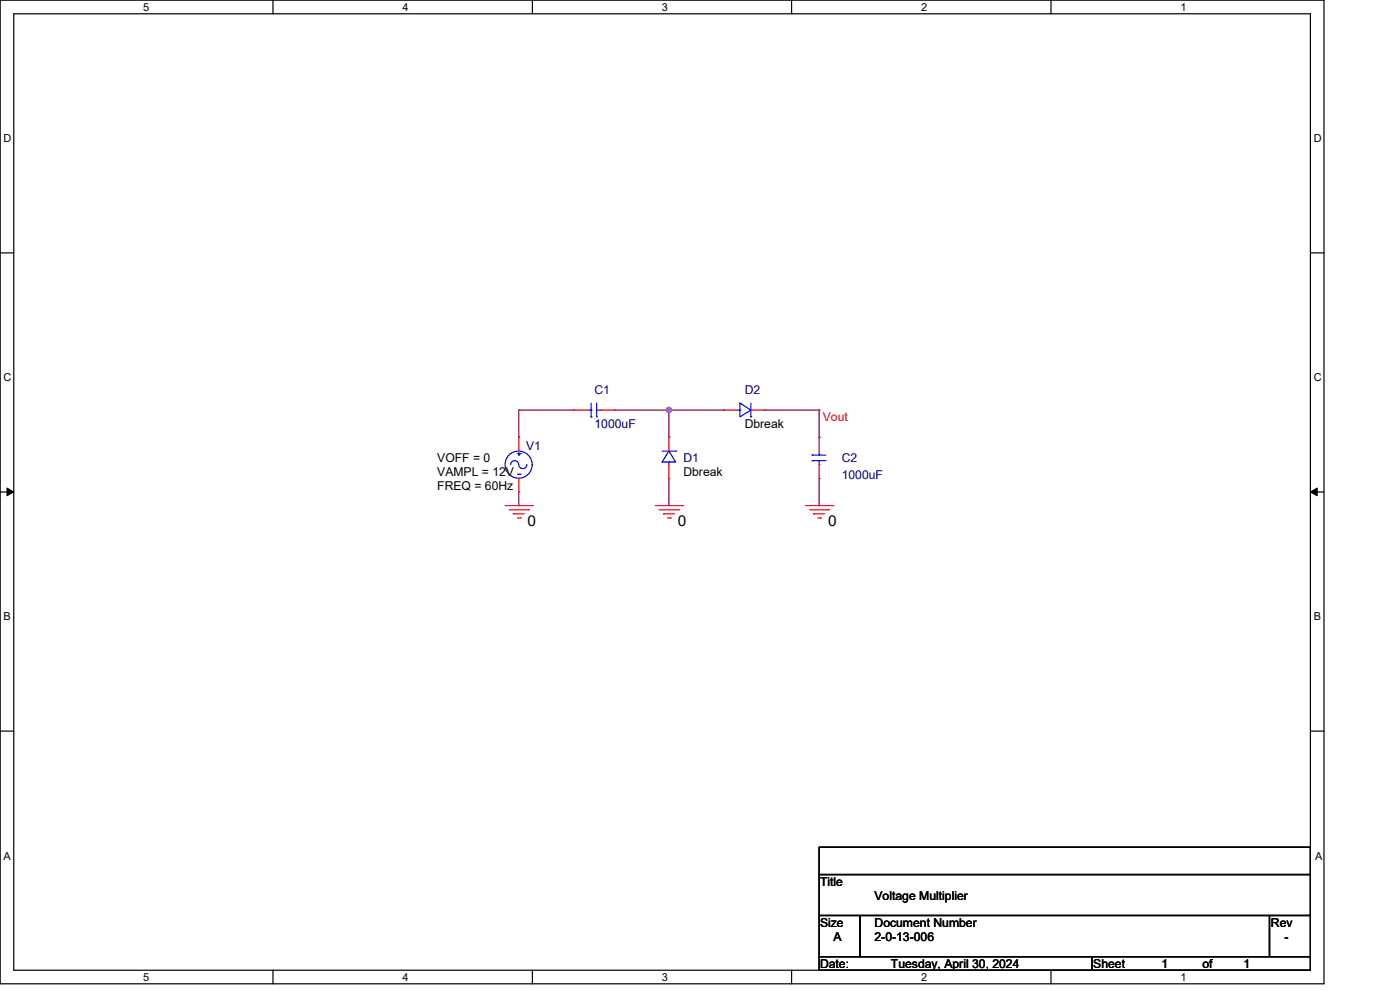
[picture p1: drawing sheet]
<svg xmlns="http://www.w3.org/2000/svg" width="297mm" height="210mm" viewBox="0 0 297 210" stroke-linecap="round" stroke-linejoin="round" font-family="sans-serif">
<g fill="none" stroke="#000" stroke-width=".25">
<path d="M0 0h280.6v208.4h-280.6zM2.9 2.9h274.8v202.6h-274.8zM57.8 0v2.9M112.8 0v2.9M167.8 0v2.9M222.7 0v2.9M0 53.6h2.9M277.7 53.6h2.9M0 104.2h2.9M277.7 104.2h2.9M0 154.9h2.9M277.7 154.9h2.9"/>
<path d="M173.6 179.4h104.1v5.8h-104.1zM173.6 185.2h104.1v8.7h-104.1zM173.6 193.9h8.7v8.7h-8.7zM182.3 193.9h86.7v8.7h-86.7zM269 193.9h8.7v8.7h-8.7zM57.8 205.5v2.9M112.8 205.5v2.9M167.8 205.5v2.9M173.6 202.6h57.8v2.9h-57.8zM222.7 205.5v2.9M231.4 202.6h46.3v2.9h-46.3z"/>
</g>
<path d="M1.5 103.4l1.4 .8-1.4 .8zM277.7 104.2l1.4-.8v1.6z" fill="#000" stroke="#000" stroke-width=".21"/>
<g fill="none" stroke="#f00" stroke-width=".25">
<path d="M109.9 92.6h.1M109.9 92.6v2.9M121.5 86.9h.1M121.5 86.9h2.9M127.3 86.9h2.9M130.2 86.9h.1M141.7 92.6h.1M141.7 92.6v2.9M141.7 98.4v2.9M153.3 86.9h.1M153.3 86.9h2.9M159.1 86.9h2.9"/>
<path d="M162 86.9h.1M173.6 92.6h.1M173.6 92.6v2.9M173.6 98.4v2.9M107 107.1h5.8M107.9 108h4.1M108.8 108.8h.1M108.8 108.8h2.3M109.7 109.7h.5M109.9 104.2h.1M109.9 101.3v2.9M110.2 109.7h.1"/>
<path d="M112 108h.1M112.8 107.1h.1M138.9 107.1h5.8M139.7 108h4.1M140.6 108.8h.1M140.6 108.8h2.3M141.5 109.7h.5M141.7 101.3h.1M142 109.7h.1M143.8 108h.1M144.7 107.1h.1M170.7 107.1h5.8"/>
<path d="M171.6 108h4M172.4 108.8h.1M172.4 108.8h2.3M173.3 109.7h.5M173.6 101.3h.1M173.8 109.7h.1M175.6 108h.1M176.5 107.1h.1"/>
</g>
<g fill="none" stroke="#00f" stroke-width=".25">
<path d="M108.2 98.4a.85 .85 0 0 1 .9-.8 .85 .85 0 0 1 .8 .8M109.7 96.1h.5M109.9 98.4a.85 .85 0 0 0 .9 .9 .85 .85 0 0 0 .8-.9M109.9 96.4h.1M109.9 95.8v.6M110.2 96.1h.1M124.4 86.9h.9M125.3 88.3h.1M125.3 86.9h.1M125.3 85.4v2.9M126.4 88.3h.1M126.4 86.9h.9"/>
<path d="M126.4 85.4v2.9M127.3 86.9h.1M140.3 95.5h2.9M141.7 95.5l1.5 2.4h-2.9zM141.7 97.9h.1M141.7 97.9v.5M143.2 95.5h.1M156.2 86.9h.6M156.8 85.4l2.3 1.5-2.3 1.4zM156.8 86.9h.1M159.1 88.3h.1M159.1 85.4v2.9"/>
<path d="M172.1 96.4h.1M172.1 97.6h.1M172.1 96.4h2.9M172.1 97.6h2.9M173.6 98.4h.1M173.6 96.4h.1M173.6 95.5v.9M173.6 97.6v.8M109.7 100.4h.5M110.2 100.4h.1"/>
<circle cx="109.9" cy="98.4" r="2.88"/>
</g>
<g fill="none" stroke="#800040" stroke-width=".25">
<path d="M109.9 86.9h.1M109.9 86.9v5.7M109.9 86.9h11.6M121.5 86.9h.1M130.2 86.9h23.1M141.7 86.9h.1M141.7 92.6h.1M141.7 86.9v5.7M153.3 86.9h.1M162 86.9h11.6M173.6 86.9h.1M173.6 92.6h.1"/>
<path d="M173.6 86.9v5.7M109.9 107.1h.1M109.9 104.2v2.9M141.7 107.1h.1M141.7 101.3v5.8M173.6 107.1h.1M173.6 101.3v5.8"/>
</g>
<circle cx="141.7" cy="86.8" r=".55" fill="#f0f" stroke="#f0f" stroke-width=".25"/>
<g font-size="3.2">
<text x="111.8" y="111.5">0</text>
<text x="143.6" y="111.5">0</text>
<text x="175.5" y="111.5">0</text>
</g>
<g font-size="2.6" fill="#000080">
<text x="126" y="83.4">C1</text>
<text x="157.8" y="83.4">D2</text>
<text x="111.5" y="95.3">V1</text>
<text x="126" y="90.7">1000uF</text>
<text x="144.8" y="97.9">D1</text>
<text x="178.4" y="97.9">C2</text>
<text x="178.4" y="101.4">1000uF</text>
</g>
<text font-size="2.6" fill="#f00" x="174.4" y="89.2">Vout</text>
<g font-size="2.6">
<text x="157.8" y="90.7">Dbreak</text>
<text x="92.7" y="100.8">VAMPL = 12V</text>
<text x="92.7" y="97.9">VOFF = 0</text>
<text x="144.8" y="100.8">Dbreak</text>
<text x="92.7" y="103.7">FREQ = 60Hz</text>
<text x="173.8" y="187.7">Title</text>
<text x="185.3" y="190.6">Voltage Multiplier</text>
<text x="173.8" y="196.3">Size</text>
<text x="185.3" y="196.3">Document Number</text>
<text x="269.3" y="196.3">Rev</text>
<text x="176.7" y="199.3">A</text>
<text x="185.3" y="199.3">2-0-13-006</text>
<text x="272.2" y="199.3">-</text>
<text x="173.8" y="205.1">Date:</text>
<text x="188.8" y="205.1">Tuesday, April 30, 2024</text>
<text x="231.7" y="205.1">Sheet</text>
<text x="246.2" y="205.1">1</text>
<text x="254.8" y="205.1">of</text>
<text x="263.5" y="205.1">1</text>
</g>
<g font-size="2.3">
<text x="30.4" y="2.2">5</text>
<text x="85.3" y="2.2">4</text>
<text x="140.3" y="2.2">3</text>
<text x="195.2" y="2.2">2</text>
<text x="250.2" y="2.2">1</text>
<text x=".8" y="30.1">D</text>
<text x="278.4" y="30.1">D</text>
<text x=".8" y="80.8">C</text>
<text x="278.4" y="80.8">C</text>
<text x=".8" y="131.4">B</text>
<text x="278.4" y="131.4">B</text>
<text x=".8" y="182.2">A</text>
<text x="278.7" y="182.2">A</text>
<text x="30.4" y="207.7">5</text>
<text x="85.3" y="207.7">4</text>
<text x="140.3" y="207.7">3</text>
<text x="195.2" y="207.7">2</text>
<text x="250.2" y="207.7">1</text>
</g>
</svg>
